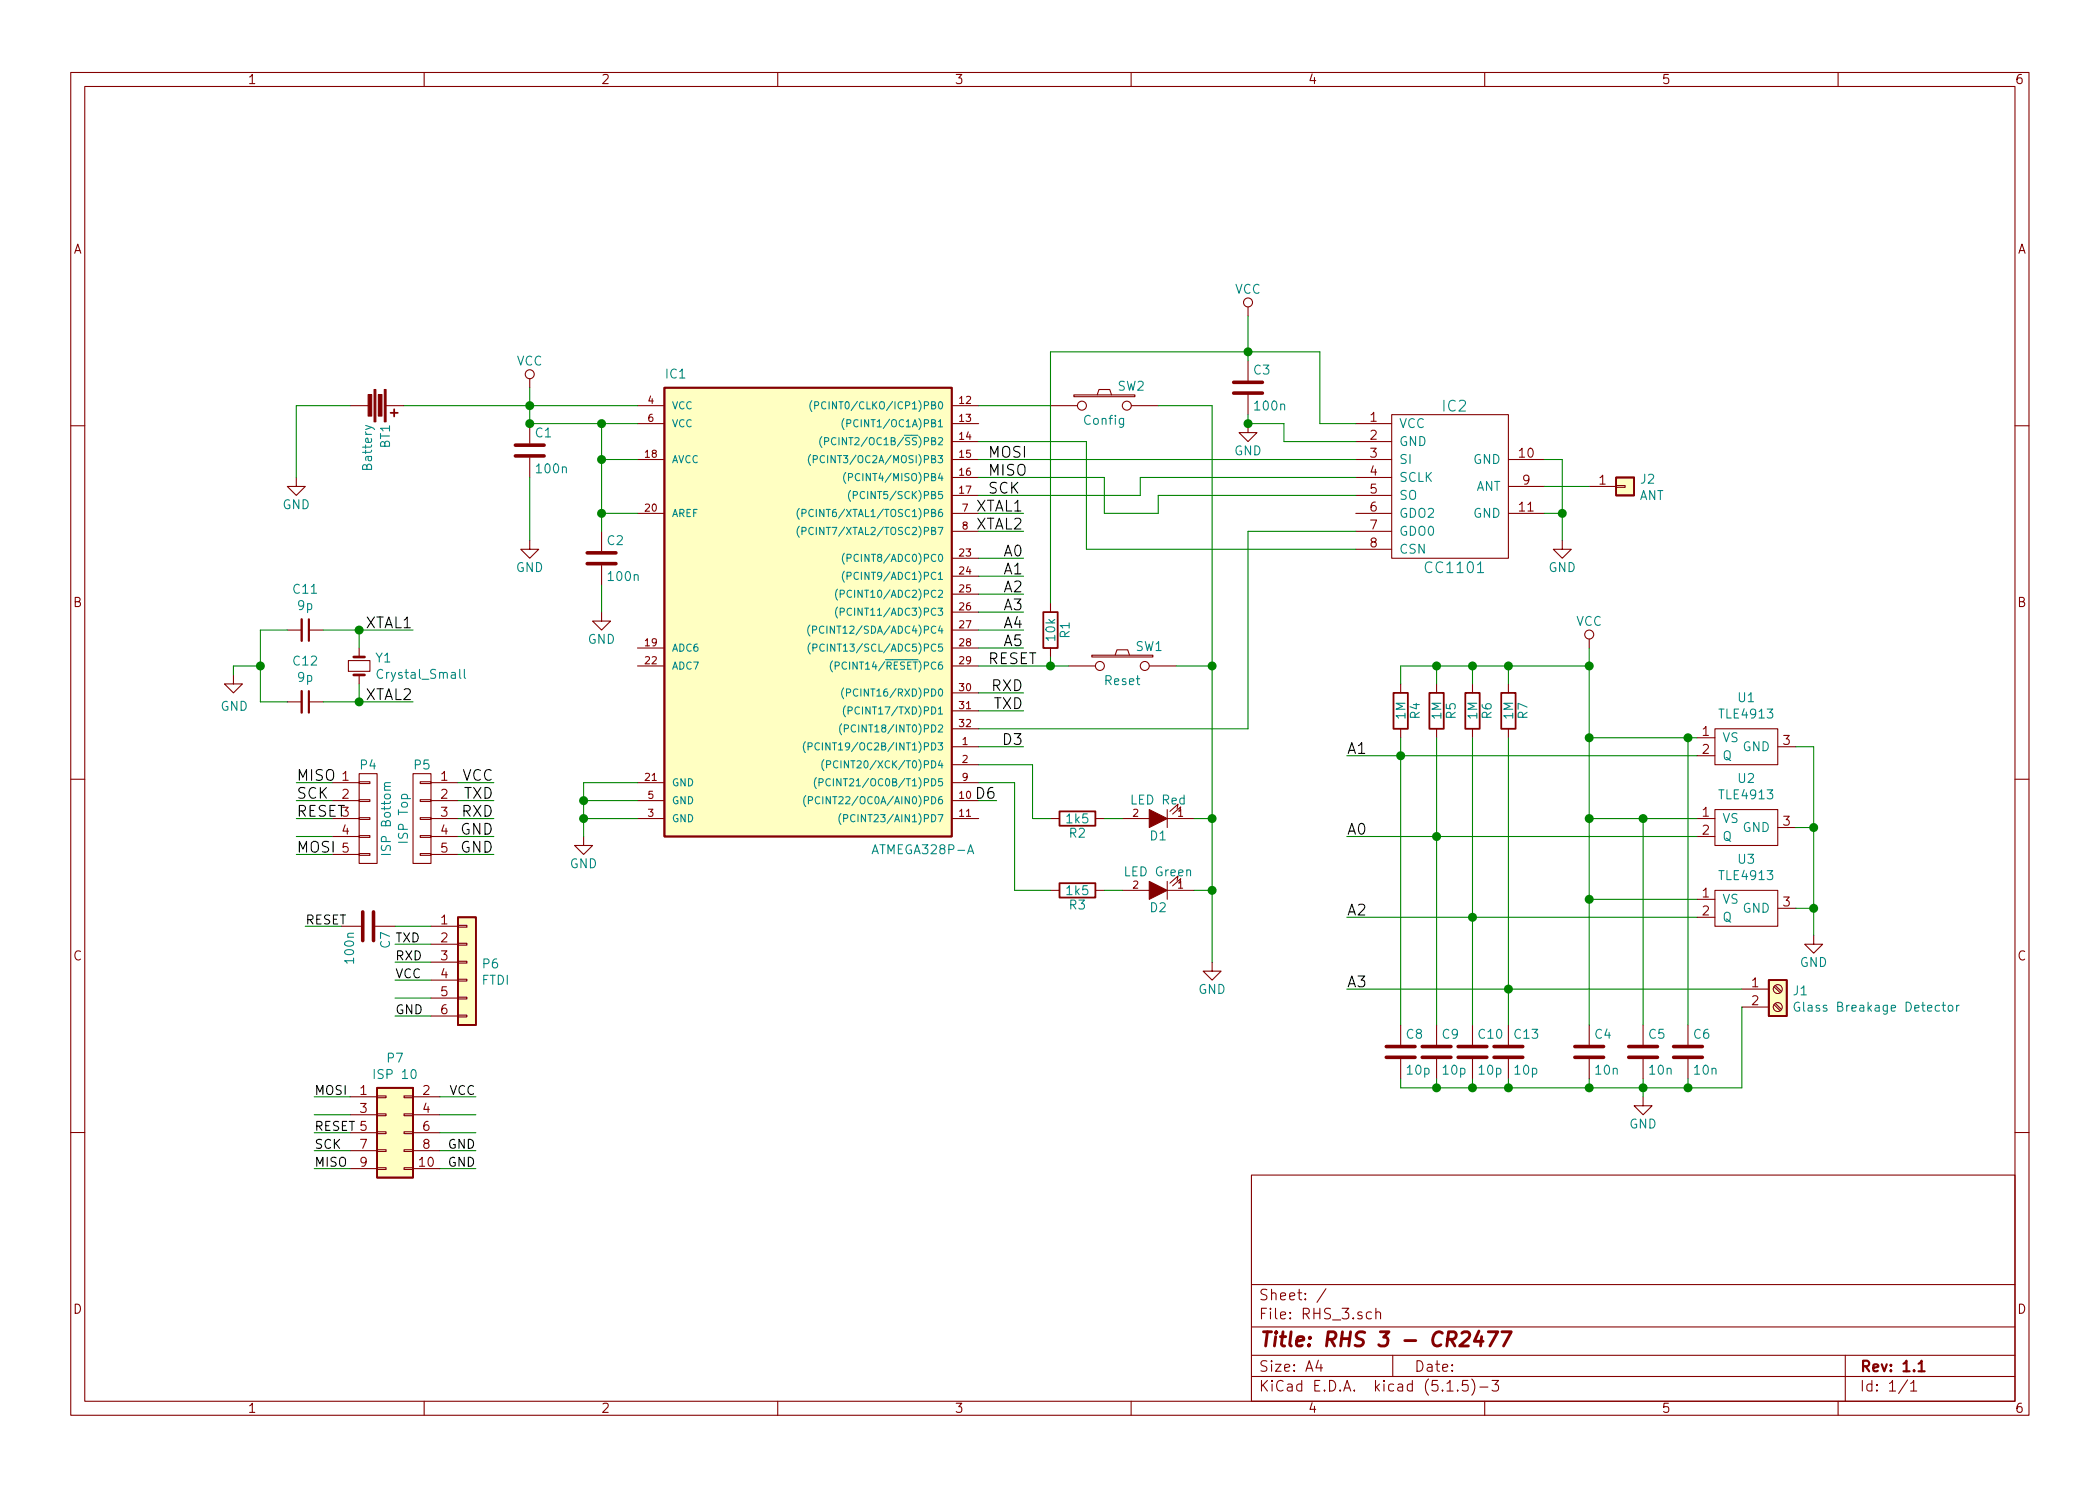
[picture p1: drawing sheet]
EESchema Schematic File Version 4
EELAYER 30 0
EELAYER END
$Descr A4 11693 8268
encoding utf-8
Sheet 1 1
Title "RHS 3 - CR2477"
Date ""
Rev "1.1"
Comp ""
Comment1 ""
Comment2 ""
Comment3 ""
Comment4 ""
$EndDescr
$Comp
L RHS_3-rescue:ATMEGA328P-A-RHS_2-rescue IC1
U 1 1
P 4450 3350
F 0 "IC1" H 3700 4600 50  0000 L BNN
F 1 "ATMEGA328P-A" H 4850 1950 50  0000 L BNN
F 2 "Package_QFP:TQFP-32_7x7mm_P0.8mm" H 4450 3350 50  0001 C CIN
F 3 "" H 4450 3350 50  0000 C CNN
F 4 "C14877" H 4450 3350 50  0001 C CNN "LCSC Part #"
	1    4450 3350
	1    0    0    -1  
$EndComp
$Comp
L RHS_3-rescue:SW_PUSH-RHS_2-rescue SW1
U 1 1
P 6250 3700
F 0 "SW1" H 6400 3810 50  0000 C CNN
F 1 "Reset" H 6250 3620 50  0000 C CNN
F 2 "libraries:MicroSwitch_3x4" H 6250 3700 50  0001 C CNN
F 3 "" H 6250 3700 50  0000 C CNN
	1    6250 3700
	1    0    0    -1  
$EndComp
$Comp
L RHS_3-rescue:SW_PUSH-RHS_2-rescue SW2
U 1 1
P 6150 2250
F 0 "SW2" H 6300 2360 50  0000 C CNN
F 1 "Config" H 6150 2170 50  0000 C CNN
F 2 "libraries:MicroSwitch_3x4" H 6150 2250 50  0001 C CNN
F 3 "" H 6150 2250 50  0000 C CNN
	1    6150 2250
	1    0    0    -1  
$EndComp
$Comp
L RHS_3-rescue:GND-RHS_2-rescue #PWR01
U 1 1
P 3250 4650
F 0 "#PWR01" H 3250 4400 50  0001 C CNN
F 1 "GND" H 3250 4500 50  0000 C CNN
F 2 "" H 3250 4650 50  0000 C CNN
F 3 "" H 3250 4650 50  0000 C CNN
	1    3250 4650
	1    0    0    -1  
$EndComp
$Comp
L RHS_3-rescue:GND-RHS_2-rescue #PWR02
U 1 1
P 6750 5350
F 0 "#PWR02" H 6750 5100 50  0001 C CNN
F 1 "GND" H 6750 5200 50  0000 C CNN
F 2 "" H 6750 5350 50  0000 C CNN
F 3 "" H 6750 5350 50  0000 C CNN
	1    6750 5350
	1    0    0    -1  
$EndComp
$Comp
L RHS_3-rescue:GND-RHS_2-rescue #PWR03
U 1 1
P 8700 3000
F 0 "#PWR03" H 8700 2750 50  0001 C CNN
F 1 "GND" H 8700 2850 50  0000 C CNN
F 2 "" H 8700 3000 50  0000 C CNN
F 3 "" H 8700 3000 50  0000 C CNN
	1    8700 3000
	1    0    0    -1  
$EndComp
$Comp
L RHS_3-rescue:GND-RHS_2-rescue #PWR04
U 1 1
P 2950 3000
F 0 "#PWR04" H 2950 2750 50  0001 C CNN
F 1 "GND" H 2950 2850 50  0000 C CNN
F 2 "" H 2950 3000 50  0000 C CNN
F 3 "" H 2950 3000 50  0000 C CNN
	1    2950 3000
	1    0    0    -1  
$EndComp
$Comp
L RHS_3-rescue:C-RHS_2-rescue C1
U 1 1
P 2950 2500
F 0 "C1" H 2975 2600 50  0000 L CNN
F 1 "100n" H 2975 2400 50  0000 L CNN
F 2 "Capacitor_SMD:C_0805_2012Metric_Pad1.15x1.40mm_HandSolder" H 2988 2350 50  0001 C CNN
F 3 "" H 2950 2500 50  0000 C CNN
F 4 "C49678" H 2950 2500 50  0001 C CNN "LCSC Part #"
	1    2950 2500
	1    0    0    -1  
$EndComp
$Comp
L RHS_3-rescue:C-RHS_2-rescue C2
U 1 1
P 3350 3100
F 0 "C2" H 3375 3200 50  0000 L CNN
F 1 "100n" H 3375 3000 50  0000 L CNN
F 2 "Capacitor_SMD:C_0805_2012Metric_Pad1.15x1.40mm_HandSolder" H 3388 2950 50  0001 C CNN
F 3 "" H 3350 3100 50  0000 C CNN
F 4 "C49678" H 3350 3100 50  0001 C CNN "LCSC Part #"
	1    3350 3100
	1    0    0    -1  
$EndComp
$Comp
L RHS_3-rescue:C-RHS_2-rescue C3
U 1 1
P 6950 2150
F 0 "C3" H 6975 2250 50  0000 L CNN
F 1 "100n" H 6975 2050 50  0000 L CNN
F 2 "Capacitor_SMD:C_0805_2012Metric_Pad1.15x1.40mm_HandSolder" H 6988 2000 50  0001 C CNN
F 3 "" H 6950 2150 50  0000 C CNN
F 4 "C49678" H 6950 2150 50  0001 C CNN "LCSC Part #"
	1    6950 2150
	1    0    0    -1  
$EndComp
$Comp
L RHS_3-rescue:LED-RESCUE-RHS_2-RHS_2-rescue D1
U 1 1
P 6450 4550
F 0 "D1" H 6450 4650 50  0000 C CNN
F 1 "LED Red" H 6450 4450 50  0000 C CNN
F 2 "LED_SMD:LED_0805_2012Metric_Pad1.15x1.40mm_HandSolder" H 6450 4550 50  0001 C CNN
F 3 "" H 6450 4550 50  0000 C CNN
F 4 "C84256" H 6450 4550 50  0001 C CNN "LCSC Part #"
	1    6450 4550
	-1   0    0    1   
$EndComp
$Comp
L RHS_3-rescue:LED-RESCUE-RHS_2-RHS_2-rescue D2
U 1 1
P 6450 4950
F 0 "D2" H 6450 5050 50  0000 C CNN
F 1 "LED Green" H 6450 4850 50  0000 C CNN
F 2 "LED_SMD:LED_0805_2012Metric_Pad1.15x1.40mm_HandSolder" H 6450 4950 50  0001 C CNN
F 3 "" H 6450 4950 50  0000 C CNN
F 4 "C2297" H 6450 4950 50  0001 C CNN "LCSC Part #"
	1    6450 4950
	-1   0    0    1   
$EndComp
$Comp
L RHS_3-rescue:R-RHS_2-rescue R1
U 1 1
P 5850 3500
F 0 "R1" V 5930 3500 50  0000 C CNN
F 1 "10k" V 5850 3500 50  0000 C CNN
F 2 "Resistor_SMD:R_0805_2012Metric_Pad1.15x1.40mm_HandSolder" V 5780 3500 50  0001 C CNN
F 3 "" H 5850 3500 50  0000 C CNN
F 4 "C17414" H 5850 3500 50  0001 C CNN "LCSC Part #"
	1    5850 3500
	1    0    0    -1  
$EndComp
$Comp
L RHS_3-rescue:R-RHS_2-rescue R2
U 1 1
P 6000 4550
F 0 "R2" V 6080 4550 50  0000 C CNN
F 1 "1k5" V 6000 4550 50  0000 C CNN
F 2 "Resistor_SMD:R_0805_2012Metric_Pad1.15x1.40mm_HandSolder" V 5930 4550 50  0001 C CNN
F 3 "" H 6000 4550 50  0000 C CNN
F 4 "C4310" H 6000 4550 50  0001 C CNN "LCSC Part #"
	1    6000 4550
	0    1    1    0   
$EndComp
$Comp
L RHS_3-rescue:R-RHS_2-rescue R3
U 1 1
P 6000 4950
F 0 "R3" V 6080 4950 50  0000 C CNN
F 1 "1k5" V 6000 4950 50  0000 C CNN
F 2 "Resistor_SMD:R_0805_2012Metric_Pad1.15x1.40mm_HandSolder" V 5930 4950 50  0001 C CNN
F 3 "" H 6000 4950 50  0000 C CNN
F 4 "C4310" H 6000 4950 50  0001 C CNN "LCSC Part #"
	1    6000 4950
	0    1    1    0   
$EndComp
$Comp
L RHS_3-rescue:GND-RHS_2-rescue #PWR05
U 1 1
P 6950 2350
F 0 "#PWR05" H 6950 2100 50  0001 C CNN
F 1 "GND" H 6950 2200 50  0000 C CNN
F 2 "" H 6950 2350 50  0000 C CNN
F 3 "" H 6950 2350 50  0000 C CNN
	1    6950 2350
	1    0    0    -1  
$EndComp
$Comp
L RHS_3-rescue:VCC-RHS_2-rescue #PWR06
U 1 1
P 6950 1750
F 0 "#PWR06" H 6950 1600 50  0001 C CNN
F 1 "VCC" H 6950 1900 50  0000 C CNN
F 2 "" H 6950 1750 50  0000 C CNN
F 3 "" H 6950 1750 50  0000 C CNN
	1    6950 1750
	1    0    0    -1  
$EndComp
$Comp
L RHS_3-rescue:VCC-RHS_2-rescue #PWR07
U 1 1
P 2950 2150
F 0 "#PWR07" H 2950 2000 50  0001 C CNN
F 1 "VCC" H 2950 2300 50  0000 C CNN
F 2 "" H 2950 2150 50  0000 C CNN
F 3 "" H 2950 2150 50  0000 C CNN
	1    2950 2150
	1    0    0    -1  
$EndComp
$Comp
L RHS_3-rescue:GND-RHS_2-rescue #PWR08
U 1 1
P 3350 3400
F 0 "#PWR08" H 3350 3150 50  0001 C CNN
F 1 "GND" H 3350 3250 50  0000 C CNN
F 2 "" H 3350 3400 50  0000 C CNN
F 3 "" H 3350 3400 50  0000 C CNN
	1    3350 3400
	1    0    0    -1  
$EndComp
$Comp
L RHS_3-rescue:GND-RHS_2-rescue #PWR09
U 1 1
P 1650 2650
F 0 "#PWR09" H 1650 2400 50  0001 C CNN
F 1 "GND" H 1650 2500 50  0000 C CNN
F 2 "" H 1650 2650 50  0000 C CNN
F 3 "" H 1650 2650 50  0000 C CNN
	1    1650 2650
	1    0    0    -1  
$EndComp
Text Label 5500 2550 0    60   ~ 0
MOSI
Text Label 5500 2650 0    60   ~ 0
MISO
Text Label 5500 2750 0    60   ~ 0
SCK
$Comp
L RHS_3-rescue:CONN_01X05-RHS_2-rescue P4
U 1 1
P 2050 4550
F 0 "P4" H 2050 4850 50  0000 C CNN
F 1 "ISP Bottom" V 2150 4550 50  0000 C CNN
F 2 "libraries:ISP_Side" H 2050 4550 50  0001 C CNN
F 3 "" H 2050 4550 50  0000 C CNN
	1    2050 4550
	1    0    0    -1  
$EndComp
$Comp
L RHS_3-rescue:CONN_01X05-RHS_2-rescue P5
U 1 1
P 2350 4550
F 0 "P5" H 2350 4850 50  0000 C CNN
F 1 "ISP Top" V 2450 4550 50  0000 C CNN
F 2 "libraries:ISP_Side" H 2350 4550 50  0001 C CNN
F 3 "" H 2350 4550 50  0000 C CNN
	1    2350 4550
	-1   0    0    -1  
$EndComp
Wire Wire Line
	5450 2250 5850 2250
Wire Wire Line
	6450 2250 6750 2250
Wire Wire Line
	6750 2250 6750 3700
Wire Wire Line
	8600 2550 8700 2550
Wire Wire Line
	8700 2550 8700 2850
Wire Wire Line
	8600 2850 8700 2850
Connection ~ 8700 2850
Wire Wire Line
	6550 3700 6750 3700
Connection ~ 6750 3700
Wire Wire Line
	5950 3700 5850 3700
Wire Wire Line
	5850 3650 5850 3700
Connection ~ 5850 3700
Wire Wire Line
	5850 1950 5850 3350
Wire Wire Line
	6650 4550 6750 4550
Connection ~ 6750 4550
Wire Wire Line
	6650 4950 6750 4950
Connection ~ 6750 4950
Wire Wire Line
	6250 4950 6150 4950
Wire Wire Line
	6250 4550 6150 4550
Wire Wire Line
	5850 4550 5750 4550
Wire Wire Line
	5750 4550 5750 4250
Wire Wire Line
	5750 4250 5450 4250
Wire Wire Line
	5450 4350 5650 4350
Wire Wire Line
	5650 4350 5650 4950
Wire Wire Line
	5650 4950 5850 4950
Wire Wire Line
	7550 2350 7350 2350
Wire Wire Line
	7350 2350 7350 1950
Wire Wire Line
	7350 1950 6950 1950
Connection ~ 6950 1950
Wire Wire Line
	5450 2550 7550 2550
Wire Wire Line
	6950 2000 6950 1950
Wire Wire Line
	6950 2350 6950 2300
Wire Wire Line
	7550 2450 7150 2450
Wire Wire Line
	7150 2450 7150 2350
Wire Wire Line
	7150 2350 6950 2350
Connection ~ 6950 2350
Wire Wire Line
	7550 2650 6350 2650
Wire Wire Line
	6350 2650 6350 2750
Wire Wire Line
	6350 2750 5450 2750
Wire Wire Line
	7550 2750 6450 2750
Wire Wire Line
	6450 2750 6450 2850
Wire Wire Line
	6450 2850 6150 2850
Wire Wire Line
	6150 2850 6150 2650
Wire Wire Line
	6150 2650 5450 2650
Wire Wire Line
	7550 3050 6050 3050
Wire Wire Line
	6050 3050 6050 2450
Wire Wire Line
	6050 2450 5450 2450
Wire Wire Line
	7550 2950 6950 2950
Wire Wire Line
	6950 2950 6950 4050
Wire Wire Line
	6950 4050 5450 4050
Wire Wire Line
	2950 2150 2950 2250
Connection ~ 2950 2250
Wire Wire Line
	2950 2350 3350 2350
Connection ~ 2950 2350
Wire Wire Line
	2950 2650 2950 3000
Wire Wire Line
	3350 2950 3350 2850
Connection ~ 3350 2350
Wire Wire Line
	3350 2550 3550 2550
Connection ~ 3350 2550
Wire Wire Line
	3550 2850 3350 2850
Connection ~ 3350 2850
Wire Wire Line
	3350 3250 3350 3400
Wire Wire Line
	3250 4350 3550 4350
Wire Wire Line
	3250 4350 3250 4450
Wire Wire Line
	3550 4450 3250 4450
Connection ~ 3250 4450
Wire Wire Line
	3550 4550 3250 4550
Connection ~ 3250 4550
Wire Wire Line
	1650 2650 1650 2250
Wire Wire Line
	1650 2250 1950 2250
Wire Wire Line
	5450 3200 5700 3200
Wire Wire Line
	1850 4350 1650 4350
Wire Wire Line
	1850 4450 1650 4450
Wire Wire Line
	1850 4550 1650 4550
Wire Wire Line
	1850 4650 1650 4650
Wire Wire Line
	1850 4750 1650 4750
Wire Wire Line
	2550 4350 2750 4350
Wire Wire Line
	2550 4450 2750 4450
Wire Wire Line
	2550 4550 2750 4550
Wire Wire Line
	2550 4650 2750 4650
Wire Wire Line
	2550 4750 2750 4750
Text Label 5500 3700 0    60   ~ 0
RESET
Text Label 1650 4750 0    60   ~ 0
MOSI
Text Label 1650 4550 0    60   ~ 0
RESET
Text Label 1650 4450 0    60   ~ 0
SCK
Text Label 1650 4350 0    60   ~ 0
MISO
Text Label 2750 4350 2    60   ~ 0
VCC
Text Label 2750 4650 2    60   ~ 0
GND
Text Label 2750 4750 2    60   ~ 0
GND
Text Label 2750 4450 2    60   ~ 0
TXD
Wire Wire Line
	5450 3850 5700 3850
Wire Wire Line
	5450 3950 5700 3950
Text Label 5700 3850 2    60   ~ 0
RXD
Text Label 5700 3950 2    60   ~ 0
TXD
Text Label 2750 4550 2    60   ~ 0
RXD
Wire Wire Line
	5450 3300 5700 3300
Wire Wire Line
	5450 3100 5700 3100
Text Label 5700 3100 2    60   ~ 0
A0
Text Label 5700 3200 2    60   ~ 0
A1
Text Label 5700 3300 2    60   ~ 0
A2
$Comp
L RHS_3-rescue:Battery-RESCUE-RHS_2-RHS_2-rescue BT1
U 1 1
P 2100 2250
F 0 "BT1" H 2200 2300 50  0000 L CNN
F 1 "Battery" H 2200 2200 50  0000 L CNN
F 2 "libraries:CR2477_Surface_Mount" V 2100 2290 50  0001 C CNN
F 3 "" V 2100 2290 50  0000 C CNN
	1    2100 2250
	0    1    1    0   
$EndComp
Wire Wire Line
	5450 3400 5700 3400
Wire Wire Line
	5450 3500 5700 3500
Wire Wire Line
	5450 3600 5700 3600
Text Label 5700 3400 2    60   ~ 0
A3
Text Label 5700 3500 2    60   ~ 0
A4
Text Label 5700 3600 2    60   ~ 0
A5
Wire Wire Line
	5450 4150 5700 4150
Text Label 5700 4150 2    60   ~ 0
D3
Wire Wire Line
	5450 2850 5700 2850
Wire Wire Line
	5450 2950 5700 2950
Text Label 5700 2850 2    60   ~ 0
XTAL1
Text Label 5700 2950 2    60   ~ 0
XTAL2
Wire Wire Line
	5450 4450 5550 4450
Text Label 5550 4450 2    60   ~ 0
D6
Text Label 7500 4200 0    60   ~ 0
A1
Text Label 7500 4650 0    60   ~ 0
A0
Text Label 7500 5100 0    60   ~ 0
A2
$Comp
L RHS_3-rescue:CC1101-RHS_2-rescue IC2
U 1 1
P 8100 2700
F 0 "IC2" H 8100 3150 60  0000 C CNN
F 1 "CC1101" H 8100 2250 60  0000 C CNN
F 2 "libraries:CC1101_Module" H 8100 2700 60  0001 C CNN
F 3 "" H 8100 2700 60  0000 C CNN
	1    8100 2700
	1    0    0    -1  
$EndComp
Wire Wire Line
	8700 2850 8700 3000
Wire Wire Line
	6750 3700 6750 4550
Wire Wire Line
	5850 3700 5450 3700
Wire Wire Line
	6750 4550 6750 4950
Wire Wire Line
	6750 4950 6750 5350
Wire Wire Line
	6950 1950 5850 1950
Wire Wire Line
	6950 1950 6950 1750
Wire Wire Line
	2950 2250 2950 2350
Wire Wire Line
	2950 2250 3550 2250
Wire Wire Line
	3350 2350 3550 2350
Wire Wire Line
	3350 2550 3350 2350
Wire Wire Line
	3350 2850 3350 2550
Wire Wire Line
	3250 4450 3250 4550
Wire Wire Line
	3250 4550 3250 4650
$Comp
L cc1101:TLE4913 U1
U 1 1
P 9750 4100
F 0 "U1" H 9725 4325 50  0000 C CNN
F 1 "TLE4913" H 9725 4234 50  0000 C CNN
F 2 "Package_TO_SOT_SMD:SOT-23" H 9750 4100 50  0001 C CNN
F 3 "" H 9750 4100 50  0001 C CNN
	1    9750 4100
	1    0    0    -1  
$EndComp
$Comp
L cc1101:TLE4913 U2
U 1 1
P 9750 4550
F 0 "U2" H 9725 4775 50  0000 C CNN
F 1 "TLE4913" H 9725 4684 50  0000 C CNN
F 2 "Package_TO_SOT_SMD:SOT-23" H 9750 4550 50  0001 C CNN
F 3 "" H 9750 4550 50  0001 C CNN
	1    9750 4550
	1    0    0    -1  
$EndComp
$Comp
L cc1101:TLE4913 U3
U 1 1
P 9750 5000
F 0 "U3" H 9725 5225 50  0000 C CNN
F 1 "TLE4913" H 9725 5134 50  0000 C CNN
F 2 "Package_TO_SOT_SMD:SOT-23" H 9750 5000 50  0001 C CNN
F 3 "" H 9750 5000 50  0001 C CNN
	1    9750 5000
	1    0    0    -1  
$EndComp
$Comp
L RHS_3-rescue:VCC-RHS_2-rescue #PWR0101
U 1 1
P 8850 3600
F 0 "#PWR0101" H 8850 3450 50  0001 C CNN
F 1 "VCC" H 8850 3750 50  0000 C CNN
F 2 "" H 8850 3600 50  0000 C CNN
F 3 "" H 8850 3600 50  0000 C CNN
	1    8850 3600
	1    0    0    -1  
$EndComp
$Comp
L RHS_3-rescue:R-RHS_2-rescue R4
U 1 1
P 7800 3950
F 0 "R4" V 7880 3950 50  0000 C CNN
F 1 "1M" V 7800 3950 50  0000 C CNN
F 2 "Resistor_SMD:R_0805_2012Metric_Pad1.15x1.40mm_HandSolder" V 7730 3950 50  0001 C CNN
F 3 "" H 7800 3950 50  0000 C CNN
F 4 "C17514" H 7800 3950 50  0001 C CNN "LCSC Part #"
	1    7800 3950
	1    0    0    -1  
$EndComp
$Comp
L RHS_3-rescue:R-RHS_2-rescue R5
U 1 1
P 8000 3950
F 0 "R5" V 8080 3950 50  0000 C CNN
F 1 "1M" V 8000 3950 50  0000 C CNN
F 2 "Resistor_SMD:R_0805_2012Metric_Pad1.15x1.40mm_HandSolder" V 7930 3950 50  0001 C CNN
F 3 "" H 8000 3950 50  0000 C CNN
F 4 "C17514" H 8000 3950 50  0001 C CNN "LCSC Part #"
	1    8000 3950
	1    0    0    -1  
$EndComp
$Comp
L RHS_3-rescue:R-RHS_2-rescue R6
U 1 1
P 8200 3950
F 0 "R6" V 8280 3950 50  0000 C CNN
F 1 "1M" V 8200 3950 50  0000 C CNN
F 2 "Resistor_SMD:R_0805_2012Metric_Pad1.15x1.40mm_HandSolder" V 8130 3950 50  0001 C CNN
F 3 "" H 8200 3950 50  0000 C CNN
F 4 "C17514" H 8200 3950 50  0001 C CNN "LCSC Part #"
	1    8200 3950
	1    0    0    -1  
$EndComp
Wire Wire Line
	8000 3800 8000 3700
Wire Wire Line
	7800 3800 7800 3700
Wire Wire Line
	7800 3700 8000 3700
Wire Wire Line
	7500 4200 7800 4200
Wire Wire Line
	7500 4650 8000 4650
Wire Wire Line
	7500 5100 8200 5100
Wire Wire Line
	7800 4100 7800 4200
Wire Wire Line
	8000 4100 8000 4650
Wire Wire Line
	8200 4100 8200 5100
Wire Wire Line
	2250 2250 2950 2250
Wire Wire Line
	8850 3600 8850 3700
Wire Wire Line
	8850 5000 9450 5000
Wire Wire Line
	8850 4550 9150 4550
Connection ~ 8850 4550
Wire Wire Line
	8850 4550 8850 5000
Wire Wire Line
	8850 4100 9400 4100
Connection ~ 8850 4100
Wire Wire Line
	8850 4100 8850 4550
$Comp
L RHS_3-rescue:C-RHS_2-rescue C4
U 1 1
P 8850 5850
F 0 "C4" H 8875 5950 50  0000 L CNN
F 1 "10n" H 8875 5750 50  0000 L CNN
F 2 "Capacitor_SMD:C_0805_2012Metric_Pad1.15x1.40mm_HandSolder" H 8888 5700 50  0001 C CNN
F 3 "" H 8850 5850 50  0000 C CNN
F 4 "C1710" H 8850 5850 50  0001 C CNN "LCSC Part #"
	1    8850 5850
	1    0    0    -1  
$EndComp
$Comp
L RHS_3-rescue:C-RHS_2-rescue C5
U 1 1
P 9150 5850
F 0 "C5" H 9175 5950 50  0000 L CNN
F 1 "10n" H 9175 5750 50  0000 L CNN
F 2 "Capacitor_SMD:C_0805_2012Metric_Pad1.15x1.40mm_HandSolder" H 9188 5700 50  0001 C CNN
F 3 "" H 9150 5850 50  0000 C CNN
F 4 "C1710" H 9150 5850 50  0001 C CNN "LCSC Part #"
	1    9150 5850
	1    0    0    -1  
$EndComp
$Comp
L RHS_3-rescue:C-RHS_2-rescue C6
U 1 1
P 9400 5850
F 0 "C6" H 9425 5950 50  0000 L CNN
F 1 "10n" H 9425 5750 50  0000 L CNN
F 2 "Capacitor_SMD:C_0805_2012Metric_Pad1.15x1.40mm_HandSolder" H 9438 5700 50  0001 C CNN
F 3 "" H 9400 5850 50  0000 C CNN
F 4 "C1710" H 9400 5850 50  0001 C CNN "LCSC Part #"
	1    9400 5850
	1    0    0    -1  
$EndComp
$Comp
L RHS_3-rescue:GND-RHS_2-rescue #PWR0102
U 1 1
P 9150 6100
F 0 "#PWR0102" H 9150 5850 50  0001 C CNN
F 1 "GND" H 9150 5950 50  0000 C CNN
F 2 "" H 9150 6100 50  0000 C CNN
F 3 "" H 9150 6100 50  0000 C CNN
	1    9150 6100
	1    0    0    -1  
$EndComp
Wire Wire Line
	9150 6000 9150 6050
Wire Wire Line
	8850 6000 8850 6050
Wire Wire Line
	8850 6050 9150 6050
Connection ~ 9150 6050
Wire Wire Line
	9150 6050 9150 6100
Wire Wire Line
	9400 6000 9400 6050
Wire Wire Line
	9400 6050 9150 6050
Connection ~ 8850 5000
Connection ~ 9150 4550
Wire Wire Line
	9150 4550 9450 4550
Connection ~ 9400 4100
Wire Wire Line
	9400 4100 9450 4100
$Comp
L Connector_Generic:Conn_01x06 P6
U 1 1
P 2600 5350
F 0 "P6" H 2680 5342 50  0000 L CNN
F 1 "FTDI" H 2680 5251 50  0000 L CNN
F 2 "Connector_PinHeader_2.54mm:PinHeader_1x06_P2.54mm_Vertical" H 2600 5350 50  0001 C CNN
F 3 "~" H 2600 5350 50  0001 C CNN
	1    2600 5350
	1    0    0    -1  
$EndComp
Wire Wire Line
	2400 5150 2200 5150
Wire Wire Line
	2400 5250 2200 5250
Wire Wire Line
	2400 5350 2200 5350
Wire Wire Line
	2400 5450 2200 5450
Wire Wire Line
	2400 5550 2200 5550
Wire Wire Line
	2400 5650 2200 5650
$Comp
L RHS_3-rescue:C-RHS_2-rescue C7
U 1 1
P 2050 5150
F 0 "C7" H 2075 5250 50  0000 L CNN
F 1 "100n" H 2075 5050 50  0000 L CNN
F 2 "Capacitor_SMD:C_0805_2012Metric_Pad1.15x1.40mm_HandSolder" H 2088 5000 50  0001 C CNN
F 3 "" H 2050 5150 50  0000 C CNN
F 4 "C49678" H 2050 5150 50  0001 C CNN "LCSC Part #"
	1    2050 5150
	0    1    1    0   
$EndComp
Wire Wire Line
	1900 5150 1700 5150
Text Label 1700 5150 0    50   ~ 0
RESET
Text Label 2200 5250 0    50   ~ 0
TXD
Text Label 2200 5350 0    50   ~ 0
RXD
Text Label 2200 5450 0    50   ~ 0
VCC
Text Label 2200 5650 0    50   ~ 0
GND
$Comp
L Connector_Generic:Conn_02x05_Odd_Even P7
U 1 1
P 2150 6300
F 0 "P7" H 2200 6717 50  0000 C CNN
F 1 "ISP 10" H 2200 6626 50  0000 C CNN
F 2 "Connector_PinHeader_2.54mm:PinHeader_2x05_P2.54mm_Vertical" H 2150 6300 50  0001 C CNN
F 3 "~" H 2150 6300 50  0001 C CNN
	1    2150 6300
	1    0    0    -1  
$EndComp
Wire Wire Line
	1950 6100 1750 6100
Wire Wire Line
	1950 6200 1750 6200
Wire Wire Line
	1950 6300 1750 6300
Wire Wire Line
	1950 6400 1750 6400
Wire Wire Line
	1950 6500 1750 6500
Wire Wire Line
	2450 6100 2650 6100
Wire Wire Line
	2450 6200 2650 6200
Wire Wire Line
	2450 6300 2650 6300
Wire Wire Line
	2450 6400 2650 6400
Wire Wire Line
	2450 6500 2650 6500
Text Label 1750 6100 0    50   ~ 0
MOSI
Text Label 1750 6300 0    50   ~ 0
RESET
Text Label 1750 6400 0    50   ~ 0
SCK
Text Label 1750 6500 0    50   ~ 0
MISO
Text Label 2650 6100 2    50   ~ 0
VCC
Text Label 2650 6400 2    50   ~ 0
GND
Text Label 2650 6500 2    50   ~ 0
GND
Connection ~ 7800 4200
Connection ~ 8000 4650
Connection ~ 8200 5100
$Comp
L RHS_3-rescue:C-RHS_2-rescue C10
U 1 1
P 8200 5850
F 0 "C10" H 8225 5950 50  0000 L CNN
F 1 "10p" H 8225 5750 50  0000 L CNN
F 2 "Capacitor_SMD:C_0805_2012Metric_Pad1.15x1.40mm_HandSolder" H 8238 5700 50  0001 C CNN
F 3 "" H 8200 5850 50  0000 C CNN
F 4 "C1785" H 8200 5850 50  0001 C CNN "LCSC Part #"
	1    8200 5850
	1    0    0    -1  
$EndComp
$Comp
L RHS_3-rescue:C-RHS_2-rescue C9
U 1 1
P 8000 5850
F 0 "C9" H 8025 5950 50  0000 L CNN
F 1 "10p" H 8025 5750 50  0000 L CNN
F 2 "Capacitor_SMD:C_0805_2012Metric_Pad1.15x1.40mm_HandSolder" H 8038 5700 50  0001 C CNN
F 3 "" H 8000 5850 50  0000 C CNN
F 4 "C1785" H 8000 5850 50  0001 C CNN "LCSC Part #"
	1    8000 5850
	1    0    0    -1  
$EndComp
$Comp
L RHS_3-rescue:C-RHS_2-rescue C8
U 1 1
P 7800 5850
F 0 "C8" H 7825 5950 50  0000 L CNN
F 1 "10p" H 7825 5750 50  0000 L CNN
F 2 "Capacitor_SMD:C_0805_2012Metric_Pad1.15x1.40mm_HandSolder" H 7838 5700 50  0001 C CNN
F 3 "" H 7800 5850 50  0000 C CNN
F 4 "C1785" H 7800 5850 50  0001 C CNN "LCSC Part #"
	1    7800 5850
	1    0    0    -1  
$EndComp
Wire Wire Line
	8200 6000 8200 6050
Connection ~ 8850 6050
Wire Wire Line
	8000 6000 8000 6050
Wire Wire Line
	8000 6050 8200 6050
Wire Wire Line
	7800 6000 7800 6050
Wire Wire Line
	7800 6050 8000 6050
Connection ~ 8000 6050
$Comp
L Device:Crystal_Small Y1
U 1 1
P 2000 3700
F 0 "Y1" V 1954 3788 50  0000 L CNN
F 1 "Crystal_Small" V 2045 3788 50  0000 L CNN
F 2 "Crystal:Crystal_SMD_3215-2Pin_3.2x1.5mm" H 2000 3700 50  0001 C CNN
F 3 "https://www.mouser.de/datasheet/2/137/C-255_en-1649561.pdf" H 2000 3700 50  0001 C CNN
	1    2000 3700
	0    1    1    0   
$EndComp
$Comp
L Device:C_Small C11
U 1 1
P 1700 3500
F 0 "C11" V 1471 3500 50  0000 C CNN
F 1 "9p" V 1562 3500 50  0000 C CNN
F 2 "Capacitor_SMD:C_0805_2012Metric_Pad1.15x1.40mm_HandSolder" H 1700 3500 50  0001 C CNN
F 3 "" H 1700 3500 50  0001 C CNN
	1    1700 3500
	0    1    1    0   
$EndComp
$Comp
L Device:C_Small C12
U 1 1
P 1700 3900
F 0 "C12" V 1471 3900 50  0000 C CNN
F 1 "9p" V 1562 3900 50  0000 C CNN
F 2 "Capacitor_SMD:C_0805_2012Metric_Pad1.15x1.40mm_HandSolder" H 1700 3900 50  0001 C CNN
F 3 "" H 1700 3900 50  0001 C CNN
	1    1700 3900
	0    1    1    0   
$EndComp
$Comp
L power:GND #PWR0103
U 1 1
P 1300 3750
F 0 "#PWR0103" H 1300 3500 50  0001 C CNN
F 1 "GND" H 1305 3577 50  0000 C CNN
F 2 "" H 1300 3750 50  0001 C CNN
F 3 "" H 1300 3750 50  0001 C CNN
	1    1300 3750
	1    0    0    -1  
$EndComp
Wire Wire Line
	1800 3500 2000 3500
Wire Wire Line
	2000 3500 2000 3600
Wire Wire Line
	2000 3800 2000 3900
Wire Wire Line
	2000 3900 1800 3900
Wire Wire Line
	1600 3500 1450 3500
Wire Wire Line
	1450 3500 1450 3700
Wire Wire Line
	1450 3900 1600 3900
Wire Wire Line
	1450 3700 1300 3700
Wire Wire Line
	1300 3700 1300 3750
Connection ~ 1450 3700
Wire Wire Line
	1450 3700 1450 3900
Connection ~ 2000 3500
Connection ~ 2000 3900
Text Label 2300 3500 2    60   ~ 0
XTAL1
Text Label 2300 3900 2    60   ~ 0
XTAL2
Wire Wire Line
	2000 3500 2300 3500
Wire Wire Line
	2000 3900 2300 3900
Wire Wire Line
	8200 3700 8000 3700
Wire Wire Line
	8200 3700 8200 3800
Connection ~ 8000 3700
Connection ~ 8850 3700
Wire Wire Line
	8850 3700 8850 4100
Wire Wire Line
	10100 5050 10100 5200
Connection ~ 10100 5050
Wire Wire Line
	10000 5050 10100 5050
Wire Wire Line
	10000 4600 10100 4600
Wire Wire Line
	10100 4150 10100 4600
Wire Wire Line
	10000 4150 10100 4150
Wire Wire Line
	10100 4600 10100 5050
Connection ~ 10100 4600
$Comp
L RHS_3-rescue:GND-RHS_2-rescue #PWR011
U 1 1
P 10100 5200
F 0 "#PWR011" H 10100 4950 50  0001 C CNN
F 1 "GND" H 10100 5050 50  0000 C CNN
F 2 "" H 10100 5200 50  0000 C CNN
F 3 "" H 10100 5200 50  0000 C CNN
	1    10100 5200
	1    0    0    -1  
$EndComp
Wire Wire Line
	7800 4200 7800 5700
Wire Wire Line
	8000 4650 8000 5700
Wire Wire Line
	8200 5100 8200 5700
Wire Wire Line
	8850 5000 8850 5700
Wire Wire Line
	9150 4550 9150 5700
Wire Wire Line
	9400 4100 9400 5700
Wire Wire Line
	8200 6050 8400 6050
Connection ~ 8200 6050
Wire Wire Line
	8200 5100 9450 5100
Wire Wire Line
	8000 4650 9450 4650
Wire Wire Line
	7800 4200 9450 4200
Wire Wire Line
	8200 3700 8400 3700
Connection ~ 8200 3700
$Comp
L RHS_3-rescue:R-RHS_2-rescue R7
U 1 1
P 8400 3950
F 0 "R7" V 8480 3950 50  0000 C CNN
F 1 "1M" V 8400 3950 50  0000 C CNN
F 2 "Resistor_SMD:R_0805_2012Metric_Pad1.15x1.40mm_HandSolder" V 8330 3950 50  0001 C CNN
F 3 "" H 8400 3950 50  0000 C CNN
F 4 "C17514" H 8400 3950 50  0001 C CNN "LCSC Part #"
	1    8400 3950
	1    0    0    -1  
$EndComp
$Comp
L RHS_3-rescue:C-RHS_2-rescue C13
U 1 1
P 8400 5850
F 0 "C13" H 8425 5950 50  0000 L CNN
F 1 "10p" H 8425 5750 50  0000 L CNN
F 2 "Capacitor_SMD:C_0805_2012Metric_Pad1.15x1.40mm_HandSolder" H 8438 5700 50  0001 C CNN
F 3 "" H 8400 5850 50  0000 C CNN
F 4 "C1785" H 8400 5850 50  0001 C CNN "LCSC Part #"
	1    8400 5850
	1    0    0    -1  
$EndComp
Wire Wire Line
	8400 3800 8400 3700
Connection ~ 8400 3700
Wire Wire Line
	8400 3700 8850 3700
Wire Wire Line
	8400 4100 8400 5500
Wire Wire Line
	8400 6000 8400 6050
Connection ~ 8400 6050
Wire Wire Line
	8400 6050 8850 6050
Wire Wire Line
	8400 5500 7500 5500
Connection ~ 8400 5500
Wire Wire Line
	8400 5500 8400 5700
Wire Wire Line
	8400 5500 9700 5500
Text Label 7500 5500 0    60   ~ 0
A3
$Comp
L Connector:Screw_Terminal_01x02 J1
U 1 1
P 9900 5500
F 0 "J1" H 9980 5492 50  0000 L CNN
F 1 "Glass Breakage Detector" H 9980 5401 50  0000 L CNN
F 2 "Connector_JST:JST_XH_S2B-XH-A-1_1x02_P2.50mm_Horizontal" H 9900 5500 50  0001 C CNN
F 3 "https://cdn-reichelt.de/documents/datenblatt/C100/JST_XH_DB_EN.pdf" H 9900 5500 50  0001 C CNN
F 4 "https://www.reichelt.de/jst-stiftleiste-gerade-1x2-polig-xh-jst-xh2p-st-p185073.html?&trstct=pol_1&nbc=1" H 9900 5500 50  0001 C CNN "Reichelt"
	1    9900 5500
	1    0    0    -1  
$EndComp
Wire Wire Line
	9700 5600 9700 6050
Wire Wire Line
	9700 6050 9400 6050
Connection ~ 9400 6050
$Comp
L Connector_Generic:Conn_01x01 J2
U 1 1
P 9050 2700
F 0 "J2" H 9130 2742 50  0000 L CNN
F 1 "ANT" H 9130 2651 50  0000 L CNN
F 2 "Connector_Pin:Pin_D1.0mm_L10.0mm" H 9050 2700 50  0001 C CNN
F 3 "~" H 9050 2700 50  0001 C CNN
	1    9050 2700
	1    0    0    -1  
$EndComp
Wire Wire Line
	8600 2700 8850 2700
$EndSCHEMATC
